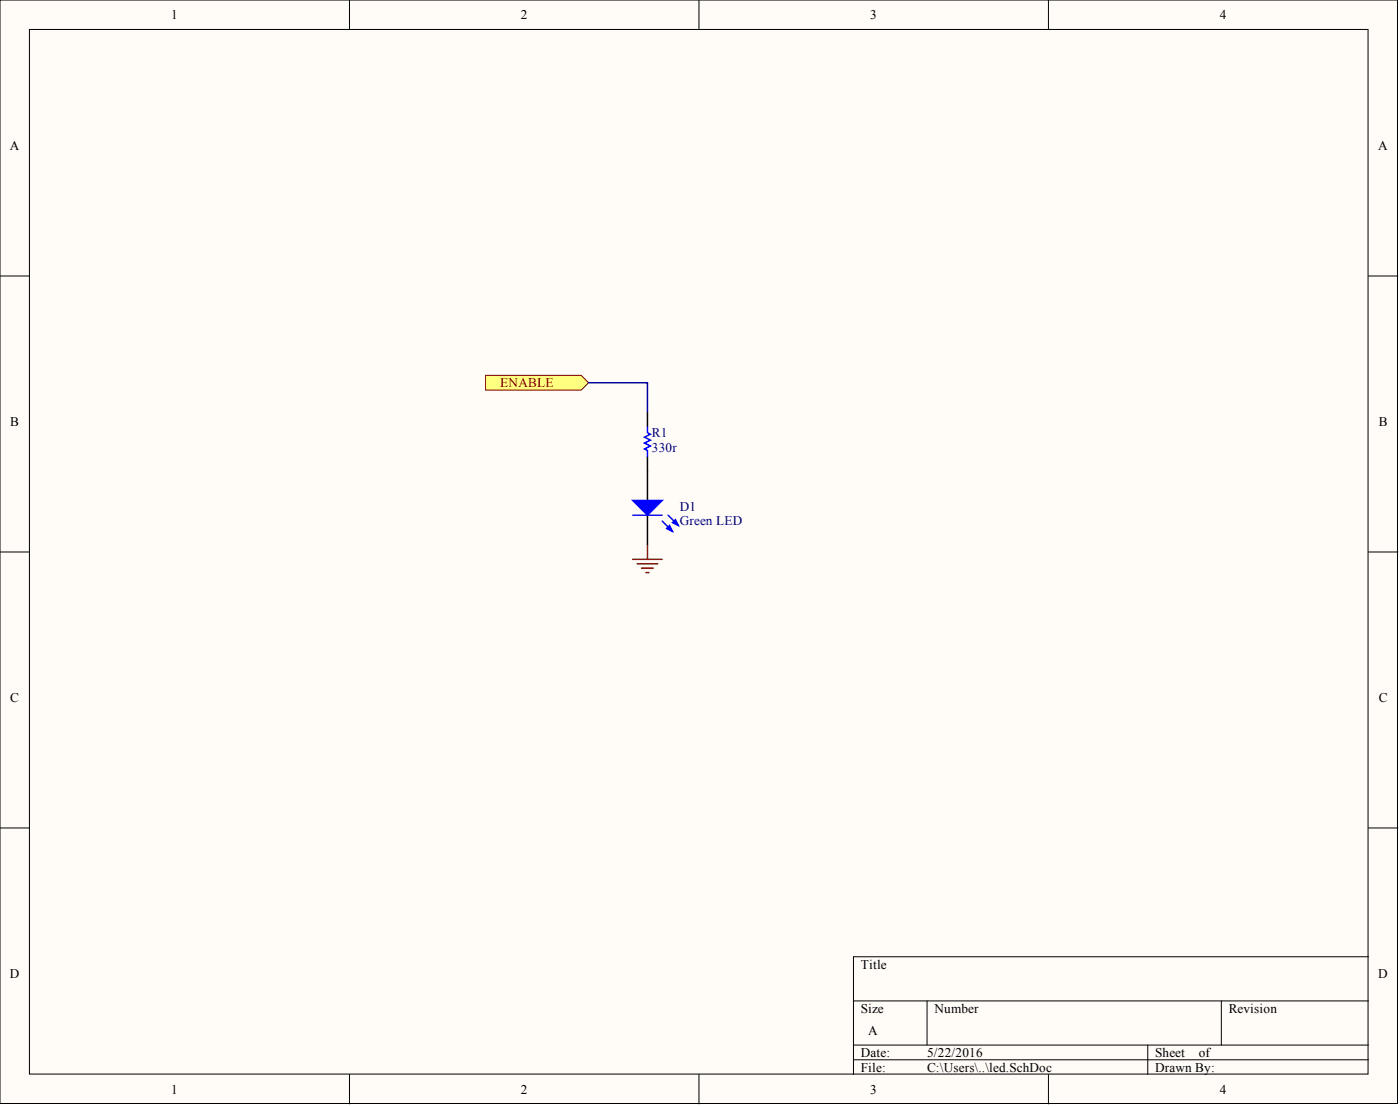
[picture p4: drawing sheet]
<svg xmlns="http://www.w3.org/2000/svg" width="241mm" height="190mm" viewBox="0 0 241 190" stroke-linecap="round" stroke-linejoin="round" font-family="sans-serif">
<g fill="#fffcf8" stroke="#000" stroke-width=".17">
<path d="M0 0h240.9v190.1h-240.9z"/>
<path d="M5.1 5.1h230.7v179.9h-230.7z"/>
</g>
<g fill="none" stroke="#000" stroke-width=".17">
<path d="M60.2 0v5.1M120.5 0v5.1M180.7 0v5.1M0 47.5h5.1M235.9 47.5h5M0 95.1h5.1M235.9 95.1h5M0 142.6h5.1M235.9 142.6h5M147.1 172.4h88.8M159.8 172.4v7.6M210.5 172.4v7.6"/>
<path d="M235.9 164.8h-88.8v20.3M60.2 185.1v5M120.5 185.1v5M147.1 180h88.8M147.1 182.5h88.8M180.7 185.1v5M197.8 180v5.1"/>
</g>
<path d="M83.7 64.7h16.5l1.2 1.2-1.2 1.3h-16.5z" fill-rule="evenodd" fill="#ffff80" stroke="#800000" stroke-width=".17"/>
<path d="M109.1 96.3h5M109.8 97.1h3.6M110.6 97.9h2M111.3 98.6h.5M111.6 93.8v2.5" fill="none" stroke="#800000" stroke-width=".25"/>
<path d="M111.6 71v2.5M111.6 78.6v7.6M111.6 88.7v5.1" fill="none" stroke="#000" stroke-width=".25"/>
<g fill="#00f" stroke="#00f" stroke-width=".25">
<path d="M109.1 86.2h5l-2.5 2.5z"/>
<path d="M114.9 91l.5-.5 .5 1z"/>
<path d="M115.9 90l.5-.5 .5 1z"/>
</g>
<path d="M111.6 73.5v1l.5 .3-1 .5 1 .5-1 .5 1 .5-1 .5 .5 .3v1M109.1 88.7h5M114.1 89.8l1.8 1.7M115.1 88.7l1.8 1.8" fill="none" stroke="#00f" stroke-width=".25"/>
<path d="M101.4 65.9h10.2v5.1" fill="none" stroke="#000080" stroke-width=".25"/>
<g font-size="2.3">
<text x="29.5" y="3.3">1</text>
<text x="89.8" y="3.3">2</text>
<text x="150" y="3.3">3</text>
<text x="210.3" y="3.3">4</text>
<text x="1.7" y="25.8">A</text>
<text x="237.6" y="25.8">A</text>
<text x="1.8" y="73.4">B</text>
<text x="237.6" y="73.4">B</text>
<text x="1.8" y="120.9">C</text>
<text x="237.6" y="120.9">C</text>
<text x="148.4" y="166.8">Title</text>
<text x="1.7" y="168.4">D</text>
<text x="237.6" y="168.4">D</text>
<text x="148.4" y="174.4">Size</text>
<text x="149.6" y="178.2">A</text>
<text x="161.1" y="174.4">Number</text>
<text x="211.8" y="174.4">Revision</text>
<text x="148.4" y="182">Date:</text>
<text x="148.4" y="184.6">File:</text>
<text x="159.8" y="182">5/22/2016</text>
<text x="159.8" y="184.6">C:\Users\..\led.SchDoc</text>
<text x="199.1" y="182">Sheet</text>
<text x="199.1" y="184.6">Drawn By:</text>
<text x="206.6" y="182">of</text>
<text x="29.5" y="188.4">1</text>
<text x="89.8" y="188.4">2</text>
<text x="150" y="188.4">3</text>
<text x="210.3" y="188.4">4</text>
</g>
<text font-size="2.3" fill="#800000" x="86.2" y="66.7">ENABLE</text>
<g font-size="2.3" fill="#000080">
<text x="112.4" y="75.3">R1</text>
<text x="112.4" y="77.8">330r</text>
<text x="117.2" y="88">D1</text>
<text x="117.2" y="90.5">Green LED</text>
</g>
</svg>
